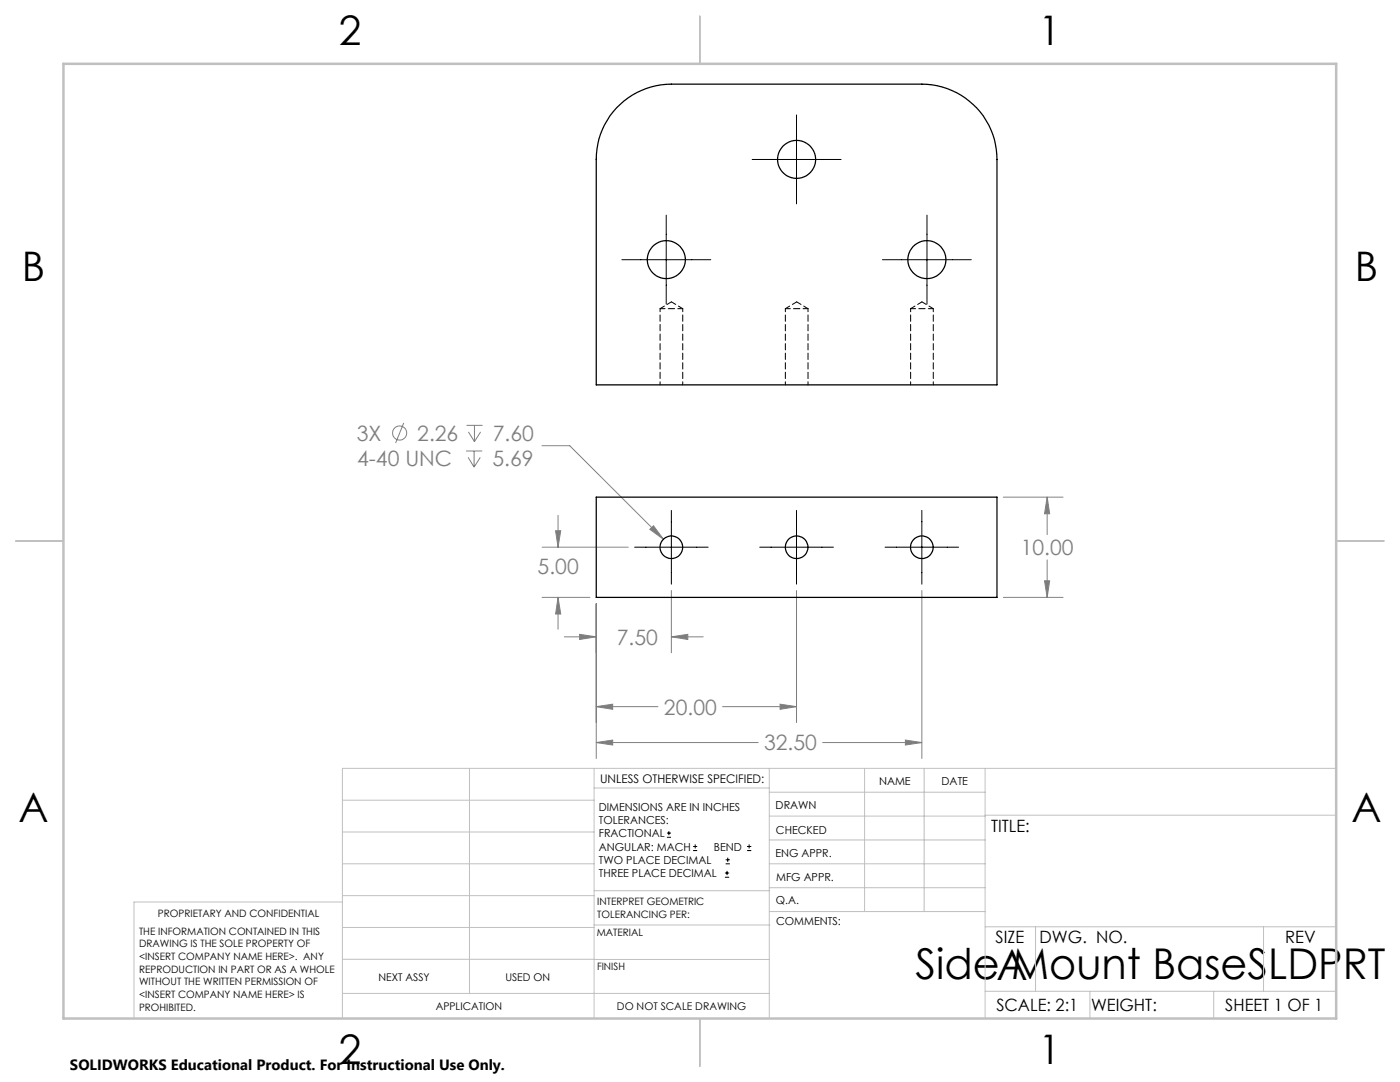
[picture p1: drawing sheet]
<svg xmlns="http://www.w3.org/2000/svg" width="279mm" height="216mm" viewBox="0 0 279 216" stroke-linecap="round" stroke-linejoin="round" font-family="sans-serif">
<g fill="none" stroke="#808080" stroke-width=".2">
<path d="M80.6 84.4l-1.6 4M93 90h3.2M93.1 84.9h3.2M93.4 91.3l1.2 1.9M93.5 86.2l1.2 1.9M94.6 90v3.2M94.7 84.9v3.2M95.8 91.3l-1.2 1.9M95.9 86.2l-1.2 1.9M108.2 88.9h5.5l18.7 18.7M200.2 99.2h12M209 99.2l.5 3.3h-1z"/>
<path d="M209 99.2v7.5M108.2 119.2h9.5M108.2 109.2h17.2M110.9 105.9h1l-.5 3.3zM111.4 119.2l.5 3.3h-1zM111.4 102.8v6.4M111.4 119.2v6.4M129.7 105.6l.7-.7 2 2.7zM134 117.8v12.4M159 117.8v26.4M184 117.8v33.5M200.2 119.2h12"/>
<path d="M208.5 115.9h1l-.5 3.3zM209 111.7v7.5M112.6 127.1h6.4M115.7 126.6l3.3 .5-3.3 .5zM119 120.5v30.8M134 127.1l3.3-.5v1zM134 127.1h6.3M119 141l3.3-.5v1zM119 148.2l3.3-.5v1zM119 141h12.3M119 148.2h32.3M144.2 141h14.8"/>
<path d="M155.7 140.5l3.3 .5-3.3 .5zM164.2 148.2h19.8M180.7 147.7l3.3 .5-3.3 .5z"/>
<circle cx="79.8" cy="86.4" r="1.41"/>
</g>
<g fill="none" stroke="#000" stroke-width=".2">
<path d="M150.1 31.8h17.8M159 22.9v17.8M124.1 51.8h17.8M133 42.9v17.8M176.1 51.8h17.8M185 42.9v17.8M126.6 109.2h14.7M134 101.8v14.8M151.6 109.2h14.7M159 101.8v14.8M176.6 109.2h14.7M184 101.8v14.8"/>
<path d="M133.1 167.1h.8M133.1 166.2h.8M133.5 165.8v.9M138.3 169.7h.8M138.3 168.9h.8M138.7 168.5v.8M144.7 175h.8M144.7 174.2h.8M144.8 172.4h.9M144.8 171.6h.9M145.1 173.8v.8M145.2 171.1v.9"/>
<path d="M149.1 169.7h.8M149.1 168.9h.8M149.5 168.5v.8"/>
</g>
<g fill="none" stroke="#c0c0c0" stroke-width=".2">
<path d="M68.3 159.7h50.3M93.7 153.3v44.9M118.6 153.3v49.9M118.6 157.2h34.9M153.5 153.3v49.9M153.5 158.1h43.1M172.5 153.3v28.6M184.4 153.3v28.6M196.6 153.3v49.9M266.7 153.3h-198.4v49.9M68.3 178.7h50.3M68.3 172.4h50.3"/>
<path d="M68.3 166h50.3M68.3 180h-41.6v23.2M118.6 177.7h35M153.5 167.6h43.1M153.5 162.8h43.1M153.5 172.4h43.1M153.5 177.1h43.1M196.6 162.7h70.1M68.3 198.2h85.2M68.3 191.4l85.2 .1M68.3 185.1h50.3M118.6 184.6h35"/>
<path d="M153.6 181.9h43M196.6 197.8h70.1M196.6 184.9h70.1M206.7 184.9v12.9M217.5 197.8v5.4M242.2 197.8v5.4M252.2 184.9v12.9"/>
</g>
<path d="M139.7 3.2v9.5M3.1 107.9h9.6M266.7 107.9h9.5M139.7 203.2v9.6" fill="none" stroke="#c0c0c0" stroke-width=".25"/>
<path d="M12.7 12.7h254v190.5h-254z" fill="none" stroke="#c0c0c0" stroke-width=".5"/>
<path d="M115.7 126.6l3.3 .5-3.3 .5zM134 127.1l3.3-.5v1zM119 141l3.3-.5v1zM155.7 140.5l3.3 .5-3.3 .5zM209 99.2l.5 3.3h-1zM208.5 115.9h1l-.5 3.3zM119 148.2l3.3-.5v1zM180.7 147.7l3.3 .5-3.3 .5zM111.4 119.2l.5 3.3h-1zM110.9 105.9h1l-.5 3.3zM129.7 105.6l2.7 2-2-2.7z" fill="#808080"/>
<g fill="none" stroke="#000" stroke-width=".25">
<path d="M123 21.6a15.2 15.2 0 0 1 11-4.8h50a15 15 0 0 1 15 15v45h-80v-45a14.9 14.9 0 0 1 4-10.2zM119 99.2h80v20h-80z"/>
<circle cx="159" cy="31.8" r="3.8"/>
<circle cx="133" cy="51.8" r="3.8"/>
<circle cx="185" cy="51.8" r="3.8"/>
<circle cx="134" cy="109.2" r="2.25"/>
<circle cx="159" cy="109.2" r="2.26"/>
<circle cx="184" cy="109.2" r="2.25"/>
</g>
<path d="M134 60.2l-2.3 1.4M136.3 61.6h-4.6M136.3 61.6l-2.3-1.4M159 60.2l-2.3 1.4M161.3 61.6h-4.6M161.3 61.6l-2.3-1.4M184 60.2l-2.3 1.4M186.3 61.6h-4.6M186.3 61.6l-2.3-1.4" fill="none" stroke="#000" stroke-width=".2" stroke-dasharray="1.3 .6" stroke-dashoffset=".3"/>
<path d="M131.7 61.6v15.2M136.3 76.8v-15.2M156.7 61.6v15.2M161.3 76.8v-15.2M181.7 61.6v15.2M186.3 76.8v-15.2" fill="none" stroke="#000" stroke-width=".2" stroke-dasharray="1.3 .6" stroke-dashoffset=".7"/>
<g font-size="8.5">
<text x="182.7" y="195.4">Side Mount BaseSLDPRT</text>
<text x="198.9" y="195.5">A</text>
</g>
<g font-size="8.1">
<text x="67.6" y="8.9">2</text>
<text x="207.3" y="8.9">1</text>
<text x="4.4" y="56.2">B</text>
<text x="270.4" y="56.2">B</text>
<text x="3.7" y="164.1">A</text>
<text x="269.7" y="164.1">A</text>
<text x="67.6" y="212.4">2</text>
<text x="207.3" y="212.4">1</text>
</g>
<g font-size="4.2" fill="#808080">
<text x="71.2" y="87.9">3X</text>
<text x="83.3" y="87.9">2.26</text>
<text x="98.4" y="87.9">7.60</text>
<text x="71.3" y="93">4-40 UNC</text>
<text x="98.3" y="93">5.69</text>
<text x="203.7" y="110.8">10.00</text>
<text x="107.3" y="114.6">5.00</text>
<text x="123.1" y="128.7">7.50</text>
<text x="132.5" y="142.6">20.00</text>
<text x="152.5" y="149.7">32.50</text>
</g>
<g font-size="3.4">
<text x="197.8" y="166">TITLE:</text>
<text x="198.7" y="188.1">SIZE</text>
<text x="207.5" y="188.1">DWG. NO.</text>
<text x="256.5" y="188.2">REV</text>
<text x="198.8" y="201.7">SCALE: 2:1</text>
<text x="217.7" y="201.8">WEIGHT:</text>
<text x="244.5" y="201.7">SHEET 1 OF 1</text>
</g>
<text font-size="3" x="14" y="213.5">SOLIDWORKS Educational Product. For Instructional Use Only.</text>
<text font-size="2.4" x="119.8" y="156.2">UNLESS OTHERWISE SPECIFIED:</text>
<g font-size="2.2">
<text x="119.5" y="161.8">DIMENSIONS ARE IN INCHES</text>
<text x="154.8" y="161.4">DRAWN</text>
<text x="175.4" y="156.6">NAME</text>
<text x="187.9" y="156.7">DATE</text>
<text x="119.5" y="164.4">TOLERANCES:</text>
<text x="119.5" y="167.1">FRACTIONAL</text>
<text x="154.9" y="166.3">CHECKED</text>
<text x="119.5" y="169.7">ANGULAR: MACH</text>
<text x="119.5" y="172.4">TWO PLACE DECIMAL</text>
<text x="142.5" y="169.7">BEND</text>
<text x="154.8" y="171">ENG APPR.</text>
<text x="119.5" y="175">THREE PLACE DECIMAL</text>
<text x="154.9" y="175.7">MFG APPR.</text>
<text x="154.9" y="180.4">Q.A.</text>
<text x="154.9" y="184.6">COMMENTS:</text>
</g>
<g font-size="2.1">
<text x="75.5" y="195.7">NEXT ASSY</text>
<text x="100.9" y="195.7">USED ON</text>
<text x="86.9" y="201.5">APPLICATION</text>
<text x="123.1" y="201.6">DO NOT SCALE DRAWING</text>
</g>
<g font-size="2">
<text x="31.5" y="182.9">PROPRIETARY AND CONFIDENTIAL</text>
<text x="119.2" y="180.6">INTERPRET GEOMETRIC</text>
<text x="119.2" y="183.1">TOLERANCING PER:</text>
<text x="27.8" y="186.5">THE INFORMATION CONTAINED IN THIS</text>
<text x="27.8" y="189">DRAWING IS THE SOLE PROPERTY OF</text>
<text x="27.8" y="191.6">&lt;INSERT COMPANY NAME HERE&gt;. ANY</text>
<text x="119.1" y="186.7">MATERIAL</text>
<text x="27.8" y="194.1">REPRODUCTION IN PART OR AS A WHOLE</text>
<text x="27.8" y="196.6">WITHOUT THE WRITTEN PERMISSION OF</text>
<text x="119.1" y="193.5">FINISH</text>
<text x="27.8" y="199.1">&lt;INSERT COMPANY NAME HERE&gt; IS</text>
<text x="27.8" y="201.7">PROHIBITED.</text>
</g>
</svg>
